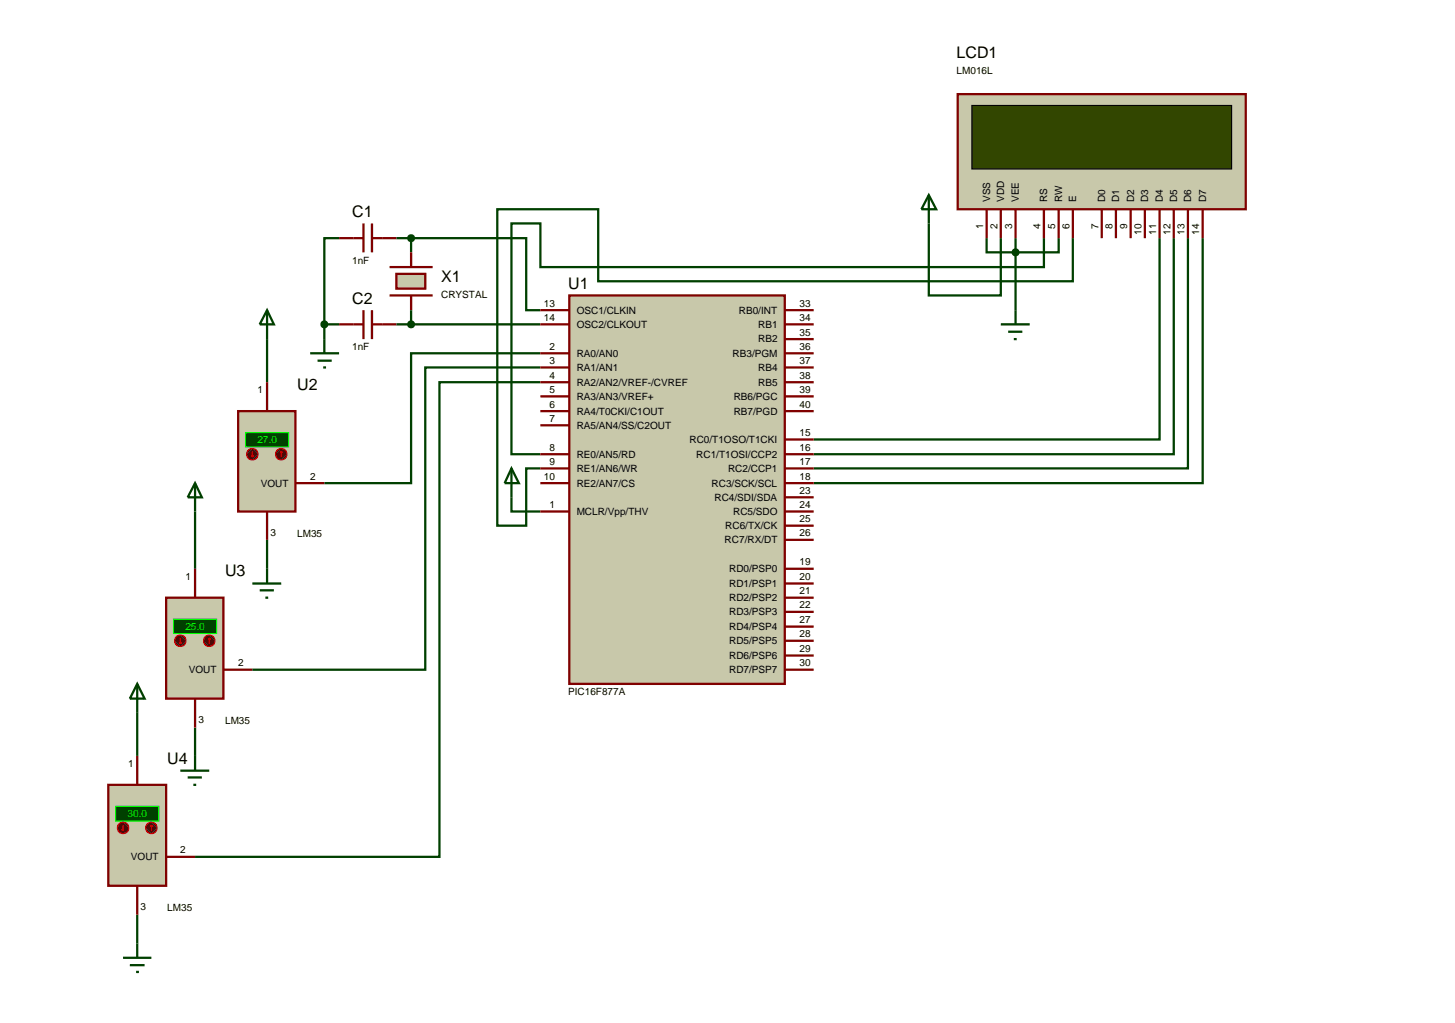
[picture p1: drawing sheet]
<svg xmlns="http://www.w3.org/2000/svg" width="257mm" height="180mm" viewBox="0 0 257 180" stroke-linecap="round" stroke-linejoin="round" font-family="sans-serif">
<g fill="none" stroke="#004000" stroke-width=".4">
<path d="M163.8 39.4v12.7h12.7v-10.1M47.1 59.8v7.6M57.2 57.2h2.6M57.2 57.2v2.6M59.8 42h-2.6v15.2M69.9 57.2h25.4M69.9 42h2.6M72.5 42h20.3v12.7h2.5M72.5 42v2.5M72.5 54.7v2.5M174 42v2.5h12.7v-2.5M179.1 42v12.7"/>
<path d="M184.1 42v5.1h-88.8v-7.7h-5.1v40.7h5.1M189.2 42v7.6h-83.7v-12.7h-17.8v55.8h5.1v-10.1h2.5M204.5 42v35.5h-61M207 42v38.1h-63.5M209.5 42v40.6h-66M212.1 42v43.2h-68.6M95.3 62.3h-22.8v22.9h-15.3M95.3 64.8h-20.3v53.3h-30.5M95.3 67.4h-17.8v83.7h-43.1M34.4 90.2v10.1M47.1 95.2v5.1M90.2 87.7v2.5h5.1"/>
<path d="M24.2 125.7v7.6M34.4 128.3v5M24.2 161.3v5.1"/>
</g>
<path d="M100.4 52.1h38v68.5h-38z" fill="#c8c8aa" stroke="#800000" stroke-width=".4"/>
<g fill="none" stroke="#800000" stroke-width=".4">
<path d="M68.7 52.1h7.6M68.7 47.1h7.6M95.3 54.7h5.1M95.3 57.2h5.1M138.4 54.7h5.1M138.4 57.2h5.1M138.4 59.8h5.1M95.3 62.3h5.1M95.3 64.8h5.1M95.3 67.4h5.1M95.3 72.5h5.1M95.3 75h5.1"/>
<path d="M95.3 69.9h5.1M138.4 62.3h5.1M138.4 64.8h5.1M138.4 67.4h5.1M138.4 72.5h5.1M138.4 69.9h5.1M138.4 77.5h5.1M95.3 80.1h5.1M95.3 82.6h5.1M95.3 85.2h5.1M95.3 90.2h5.1M138.4 80.1h5.1"/>
<path d="M138.4 82.6h5.1M138.4 85.2h5.1M138.4 95.2h5.1M138.4 92.7h5.1M138.4 90.2h5.1M138.4 87.7h5.1M138.4 100.3h5.1M138.4 102.9h5.1M138.4 118.1h5.1M138.4 115.6h5.1M138.4 113h5.1M138.4 110.5h5.1"/>
<path d="M138.4 107.9h5.1M138.4 105.4h5.1"/>
</g>
<path d="M69.9 48.3h5.1v2.6h-5.1z" fill="#c8c8aa" stroke="#800000" stroke-width=".4"/>
<path d="M64.1 39.4v5.1M65.6 39.4v5.1M59.8 42h4.3M59.8 57.2h4.3M64.1 54.7v5.1M65.6 54.7v5.1M65.6 42h4.3M65.6 57.2h4.3M72.5 44.5v2.6M72.5 52.1v2.6" fill="none" stroke="#800000" stroke-width=".4"/>
<path d="M72.1 56.9l.4-.2-.5 .5zM72.5 56.7l.4 .2 .1 .3zM72.5 57.7l.5-.5-.1 .3zM72 57.2l.5 .5-.3-.1z" fill="#004000" stroke="#004000" stroke-width=".4"/>
<path d="M72.5 56.7l.5 .5-.5 .5-.5-.5z" fill="#004000"/>
<path d="M72.1 41.7l.4-.2-.5 .5zM72.5 41.5l.4 .2 .1 .3zM72.5 42.5l.5-.5-.1 .3zM72 42l.5 .5-.3-.1z" fill="#004000" stroke="#004000" stroke-width=".4"/>
<path d="M72 42l.5-.5 .5 .5-.5 .5z" fill="#004000"/>
<path d="M57.2 59.8v2.5M54.7 62.3h5.1M56 63.6h2.5M57 64.8h.5" fill="none" stroke="#004000" stroke-width=".4"/>
<path d="M56.8 56.9l.4-.2-.5 .5zM57.2 56.7l.4 .2 .1 .3zM57.2 57.7l.5-.5-.1 .3zM56.7 57.2l.5 .5-.3-.1z" fill="#004000" stroke="#004000" stroke-width=".4"/>
<path d="M56.7 57.2l.5-.5 .5 .5-.5 .5z" fill="#004000"/>
<path d="M42 72.5h10.1v17.7h-10.1z" fill="#c8c8aa" stroke="#800000" stroke-width=".4"/>
<path d="M43.3 76.3h7.6v2.5h-7.6z" fill="#004000" stroke="#0f0" stroke-width=".2"/>
<path d="M47.1 67.4v5.1M47.1 90.2v5M52.1 85.2h5.1" fill="none" stroke="#800000" stroke-width=".4"/>
<path d="M48.9 79.4l.7-.3-1 1zM49.6 79.1a.94 .94 0 0 1 1 1zM49.6 81.1l1-1a.94 .94 0 0 1-1 1zM48.6 80.1l1 1a.94 .94 0 0 1-1-1z" fill="#400000" stroke="#f00" stroke-width=".2"/>
<path d="M49.6 79.1l1 1-1 1-1-1z" fill="#400000"/>
<path d="M49.6 79.6l-.2 .2M49.6 79.6l.3 .2M49.6 79.6v1" fill="none" stroke="#f00" stroke-width=".2"/>
<path d="M43.8 79.4l.7-.3-1 1zM44.5 79.1a.94 .94 0 0 1 1 1zM45.5 80.1a.94 .94 0 0 1-1 1zM43.5 80.1l1 1a.94 .94 0 0 1-1-1z" fill="#400000" stroke="#f00" stroke-width=".2"/>
<path d="M43.5 80.1l1-1 1 1-1 1z" fill="#400000"/>
<path d="M44.5 79.6v1M44.3 80.3l.2 .3M44.8 80.3l-.3 .3" fill="none" stroke="#f00" stroke-width=".2"/>
<path d="M29.3 105.4h10.1v17.8h-10.1z" fill="#c8c8aa" stroke="#800000" stroke-width=".4"/>
<path d="M30.6 109.2h7.6v2.5h-7.6z" fill="#004000" stroke="#0f0" stroke-width=".2"/>
<path d="M34.4 100.3v5.1M39.4 118.1h5.1M34.4 123.2v5.1" fill="none" stroke="#800000" stroke-width=".4"/>
<path d="M36.2 112.3l.7-.3-1 1zM36.9 112a.94 .94 0 0 1 1 1zM36.9 114l1-1a.94 .94 0 0 1-1 1zM35.9 113l1 1a.94 .94 0 0 1-1-1z" fill="#400000" stroke="#f00" stroke-width=".2"/>
<path d="M36.9 112l1 1-1 1-1-1z" fill="#400000"/>
<path d="M36.9 112.5l-.2 .3M36.9 112.5l.3 .3M36.9 112.5v1" fill="none" stroke="#f00" stroke-width=".2"/>
<path d="M31.1 112.3l.7-.3-1 1zM31.8 112a.94 .94 0 0 1 1 1zM32.8 113a.94 .94 0 0 1-1 1zM30.8 113l1 1a.94 .94 0 0 1-1-1z" fill="#400000" stroke="#f00" stroke-width=".2"/>
<path d="M31.8 112l1 1-1 1-1-1z" fill="#400000"/>
<path d="M31.6 113.3l.2 .2M31.8 112.5v1M32.1 113.3l-.3 .2" fill="none" stroke="#f00" stroke-width=".2"/>
<path d="M19.1 138.4h10.2v17.8h-10.2z" fill="#c8c8aa" stroke="#800000" stroke-width=".4"/>
<path d="M20.4 142.2h7.6v2.6h-7.6z" fill="#004000" stroke="#0f0" stroke-width=".2"/>
<path d="M24.2 133.3v5.1M24.2 156.2v5.1M29.3 151.1h5.1" fill="none" stroke="#800000" stroke-width=".4"/>
<path d="M26 145.3l.7-.3-1 1zM26.7 145a.94 .94 0 0 1 1 1zM26.7 147l1-1a.94 .94 0 0 1-1 1zM25.7 146l1 1a.94 .94 0 0 1-1-1z" fill="#400000" stroke="#f00" stroke-width=".2"/>
<path d="M25.7 146l1-1 1 1-1 1z" fill="#400000"/>
<path d="M26.7 145.5l-.2 .3M26.7 145.5l.3 .3M26.7 145.5v1" fill="none" stroke="#f00" stroke-width=".2"/>
<path d="M21 145.3l.7-.3-1 1zM21.7 145a.94 .94 0 0 1 1 1zM22.7 146a.94 .94 0 0 1-1 1zM20.7 146l1 1a.94 .94 0 0 1-1-1z" fill="#400000" stroke="#f00" stroke-width=".2"/>
<path d="M20.7 146l1-1 1 1-1 1z" fill="#400000"/>
<path d="M21.4 146.3l.3 .2M21.7 145.5v1M21.9 146.3l-.2 .2" fill="none" stroke="#f00" stroke-width=".2"/>
<g fill="none" stroke="#004000" stroke-width=".4">
<path d="M47.1 54.7l1.2 2.5h-2.5zM47.1 54.7v5.1M34.4 85.2l1.2 2.5h-2.5zM34.4 85.2v5M90.2 82.6l1.3 2.6h-2.5zM90.2 82.6v5.1M44.5 102.9h5.1M45.8 104.1h2.5M46.8 105.4h.5M47.1 100.3v2.6M24.2 120.6l1.3 2.6h-2.6zM24.2 120.6v5.1"/>
<path d="M31.8 135.9h5.1M33.1 137.1h2.5M34.1 138.4h.5M34.4 133.3v2.6M21.7 168.9h5M22.9 170.2h2.6M24 171.4h.5M24.2 166.4v2.5"/>
</g>
<path d="M168.9 16.6h50.8v20.3h-50.8z" fill="#c8c8aa" stroke="#800000" stroke-width=".4"/>
<path d="M171.4 18.6h45.8v11.2h-45.8z" fill="#324600" stroke="#000" stroke-width=".2"/>
<g fill="none" stroke="#800000" stroke-width=".4">
<path d="M174 36.9v5.1M176.5 36.9v5.1M179.1 36.9v5.1M184.1 36.9v5.1M186.7 36.9v5.1M189.2 36.9v5.1M194.3 36.9v5.1M196.8 36.9v5.1M199.4 36.9v5.1M201.9 36.9v5.1M204.5 36.9v5.1M207 36.9v5.1"/>
<path d="M209.5 36.9v5.1M212.1 36.9v5.1"/>
</g>
<path d="M178.8 44.1l.3-.1-.5 .5zM179.1 44l.4 .2 .1 .3zM179.6 44.5l-.1 .3-.4 .2zM178.6 44.5l.5 .5-.4-.2z" fill="#004000" stroke="#004000" stroke-width=".4"/>
<path d="M179.1 44l.5 .5-.5 .5-.5-.5z" fill="#004000"/>
<path d="M163.8 34.4l1.3 2.5h-2.6zM163.8 34.4v5M176.5 57.2h5.1M177.8 58.5h2.5M178.8 59.8h.5M179.1 54.7v2.5" fill="none" stroke="#004000" stroke-width=".4"/>
<g font-size="2.8">
<text x="168.7" y="10.3">LCD1</text>
<text x="62.1" y="38.3">C1</text>
<text x="62.1" y="53.6">C2</text>
<text x="77.8" y="49.7">X1</text>
<text x="100.2" y="51">U1</text>
<text x="52.4" y="68.8">U2</text>
<text x="39.7" y="101.7">U3</text>
<text x="29.5" y="134.8">U4</text>
</g>
<g font-size="1.8">
<text x="168.7" y="13.1">LM016L</text>
<text x="174.6" y="35.6" transform="rotate(-90 174.6 35.6)">VSS</text>
<text x="177.1" y="35.6" transform="rotate(-90 177.1 35.6)">VDD</text>
<text x="179.7" y="35.6" transform="rotate(-90 179.7 35.6)">VEE</text>
<text x="184.7" y="35.6" transform="rotate(-90 184.7 35.6)">RS</text>
<text x="187.3" y="35.6" transform="rotate(-90 187.3 35.6)">RW</text>
<text x="189.8" y="35.6" transform="rotate(-90 189.8 35.6)">E</text>
<text x="194.9" y="35.6" transform="rotate(-90 194.9 35.6)">D0</text>
<text x="197.4" y="35.6" transform="rotate(-90 197.4 35.6)">D1</text>
<text x="200" y="35.6" transform="rotate(-90 200 35.6)">D2</text>
<text x="202.5" y="35.6" transform="rotate(-90 202.5 35.6)">D3</text>
<text x="205.1" y="35.6" transform="rotate(-90 205.1 35.6)">D4</text>
<text x="207.6" y="35.6" transform="rotate(-90 207.6 35.6)">D5</text>
<text x="210.1" y="35.6" transform="rotate(-90 210.1 35.6)">D6</text>
<text x="212.7" y="35.6" transform="rotate(-90 212.7 35.6)">D7</text>
<text x="173.4" y="40.4" transform="rotate(-90 173.4 40.4)">1</text>
<text x="175.9" y="40.4" transform="rotate(-90 175.9 40.4)">2</text>
<text x="178.5" y="40.4" transform="rotate(-90 178.5 40.4)">3</text>
<text x="183.5" y="40.4" transform="rotate(-90 183.5 40.4)">4</text>
<text x="186.1" y="40.4" transform="rotate(-90 186.1 40.4)">5</text>
<text x="188.6" y="40.4" transform="rotate(-90 188.6 40.4)">6</text>
<text x="193.7" y="40.4" transform="rotate(-90 193.7 40.4)">7</text>
<text x="196.2" y="40.4" transform="rotate(-90 196.2 40.4)">8</text>
<text x="198.8" y="40.4" transform="rotate(-90 198.8 40.4)">9</text>
<text x="201.3" y="41.4" transform="rotate(-90 201.3 41.4)">10</text>
<text x="203.9" y="41.4" transform="rotate(-90 203.9 41.4)">11</text>
<text x="206.4" y="41.4" transform="rotate(-90 206.4 41.4)">12</text>
<text x="208.9" y="41.4" transform="rotate(-90 208.9 41.4)">13</text>
<text x="211.5" y="41.4" transform="rotate(-90 211.5 41.4)">14</text>
<text x="62.1" y="46.5">1nF</text>
<text x="77.8" y="52.5">CRYSTAL</text>
<text x="95.9" y="54.1">13</text>
<text x="95.9" y="56.6">14</text>
<text x="101.7" y="55.3">OSC1/CLKIN</text>
<text x="101.7" y="57.8">OSC2/CLKOUT</text>
<text x="130.3" y="55.3">RB0/INT</text>
<text x="133.7" y="57.8">RB1</text>
<text x="141" y="59.2">35</text>
<text x="141" y="56.6">34</text>
<text x="141" y="54.1">33</text>
<text x="62.1" y="61.8">1nF</text>
<text x="96.9" y="61.7">2</text>
<text x="96.9" y="64.2">3</text>
<text x="101.7" y="62.9">RA0/AN0</text>
<text x="101.7" y="65.4">RA1/AN1</text>
<text x="129.2" y="62.9">RB3/PGM</text>
<text x="133.7" y="65.4">RB4</text>
<text x="133.7" y="60.4">RB2</text>
<text x="141" y="64.2">37</text>
<text x="141" y="61.7">36</text>
<text x="45.4" y="69.3">1</text>
<text x="96.9" y="66.8">4</text>
<text x="96.9" y="71.9">6</text>
<text x="96.9" y="69.3">5</text>
<text x="101.7" y="68">RA2/AN2/VREF-/CVREF</text>
<text x="101.7" y="70.5">RA3/AN3/VREF+</text>
<text x="129.4" y="70.5">RB6/PGC</text>
<text x="133.7" y="68">RB5</text>
<text x="141" y="71.9">40</text>
<text x="141" y="69.3">39</text>
<text x="141" y="66.8">38</text>
<text x="96.9" y="74.4">7</text>
<text x="101.7" y="73.1">RA4/T0CKI/C1OUT</text>
<text x="101.7" y="75.6">RA5/AN4/SS/C2OUT</text>
<text x="129.4" y="73.1">RB7/PGD</text>
<text x="141" y="76.9">15</text>
<text x="96.9" y="79.5">8</text>
<text x="96.9" y="82">9</text>
<text x="101.7" y="80.7">RE0/AN5/RD</text>
<text x="101.7" y="83.2">RE1/AN6/WR</text>
<text x="121.6" y="78.1">RC0/T1OSO/T1CKI</text>
<text x="122.8" y="80.7">RC1/T1OSI/CCP2</text>
<text x="128.4" y="83.2">RC2/CCP1</text>
<text x="141" y="79.5">16</text>
<text x="141" y="82">17</text>
<text x="46" y="85.8">VOUT</text>
<text x="54.7" y="84.6">2</text>
<text x="95.9" y="84.6">10</text>
<text x="96.9" y="89.6">1</text>
<text x="101.7" y="85.8">RE2/AN7/CS</text>
<text x="125.5" y="85.8">RC3/SCK/SCL</text>
<text x="126" y="88.3">RC4/SDI/SDA</text>
<text x="141" y="84.6">18</text>
<text x="141" y="89.6">24</text>
<text x="141" y="87.1">23</text>
<text x="47.7" y="94.5">3</text>
<text x="52.4" y="94.7">LM35</text>
<text x="101.7" y="90.8">MCLR/Vpp/THV</text>
<text x="127.8" y="95.8">RC7/RX/DT</text>
<text x="127.9" y="93.3">RC6/TX/CK</text>
<text x="129.3" y="90.8">RC5/SDO</text>
<text x="141" y="94.6">26</text>
<text x="141" y="92.1">25</text>
<text x="128.6" y="100.9">RD0/PSP0</text>
<text x="141" y="99.7">19</text>
<text x="32.7" y="102.3">1</text>
<text x="128.6" y="103.5">RD1/PSP1</text>
<text x="128.6" y="106">RD2/PSP2</text>
<text x="141" y="102.3">20</text>
<text x="141" y="107.3">22</text>
<text x="141" y="104.8">21</text>
<text x="128.6" y="113.6">RD5/PSP5</text>
<text x="128.6" y="111.1">RD4/PSP4</text>
<text x="128.6" y="108.5">RD3/PSP3</text>
<text x="141" y="112.4">28</text>
<text x="141" y="109.9">27</text>
<text x="33.3" y="118.7">VOUT</text>
<text x="42" y="117.5">2</text>
<text x="128.6" y="118.7">RD7/PSP7</text>
<text x="128.6" y="116.2">RD6/PSP6</text>
<text x="141" y="117.5">30</text>
<text x="141" y="115">29</text>
<text x="100.2" y="122.6">PIC16F877A</text>
<text x="35" y="127.5">3</text>
<text x="39.7" y="127.7">LM35</text>
<text x="22.6" y="135.3">1</text>
<text x="23.1" y="151.7">VOUT</text>
<text x="31.8" y="150.5">2</text>
<text x="24.8" y="160.5">3</text>
<text x="29.5" y="160.7">LM35</text>
</g>
<g font-size="1.8" fill="#0f0">
<text x="45.4" y="78.1">27.0</text>
<text x="32.7" y="111.1">25.0</text>
<text x="22.5" y="144.1">30.0</text>
</g>
</svg>
